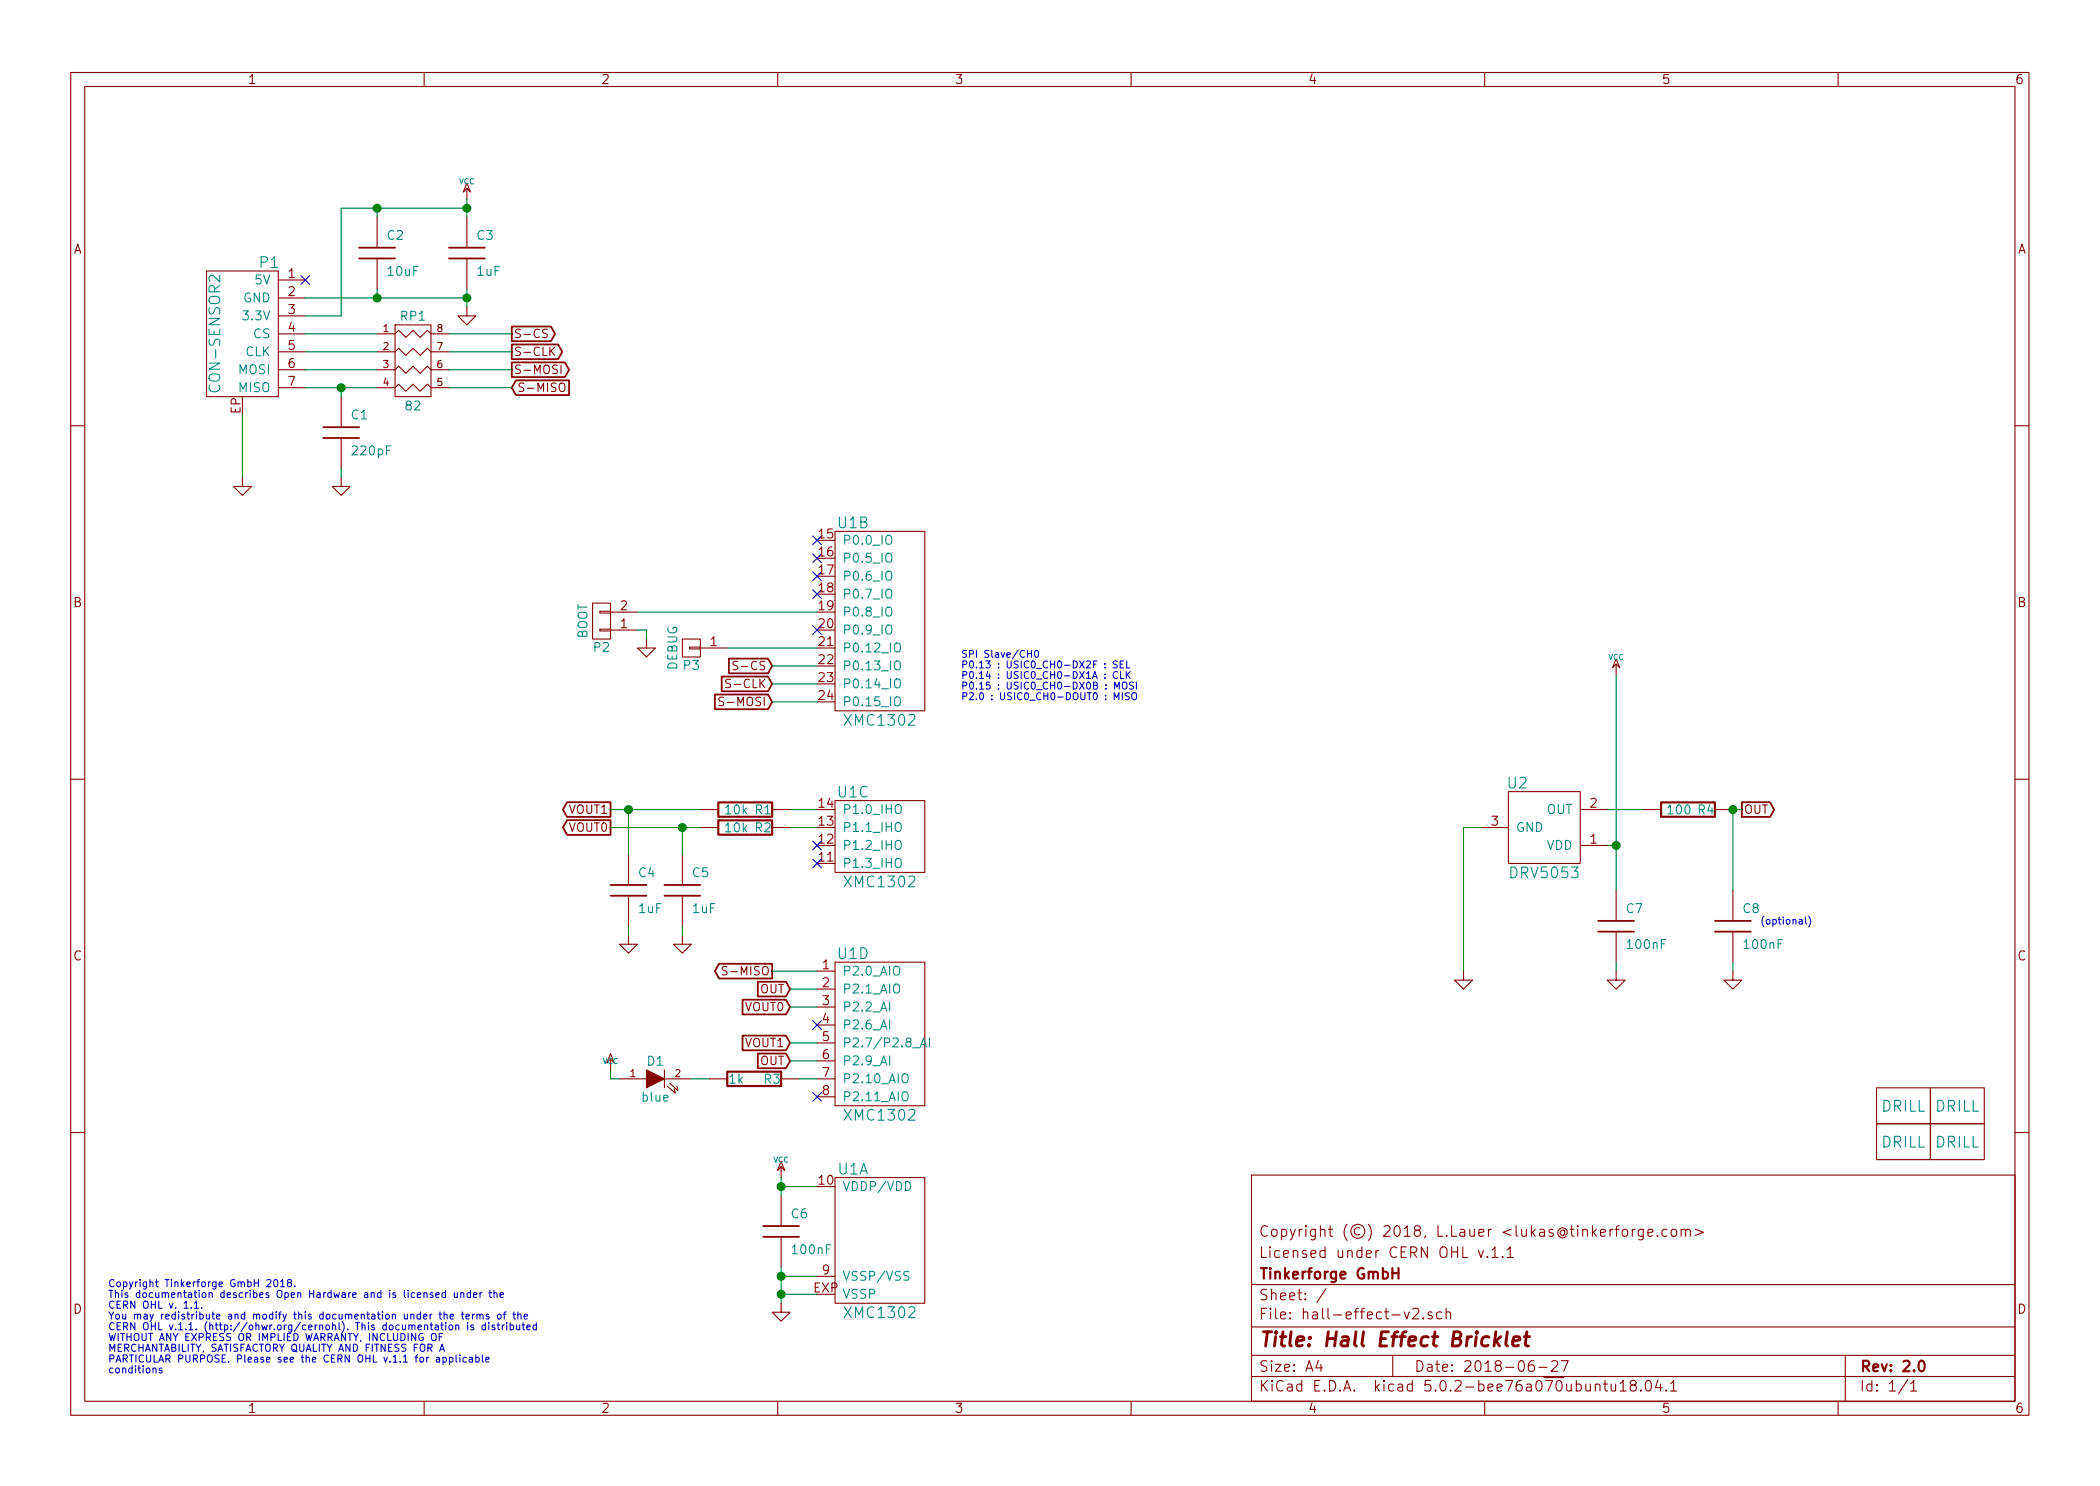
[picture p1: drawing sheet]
EESchema Schematic File Version 4
LIBS:hall-effect-v2-cache
EELAYER 26 0
EELAYER END
$Descr A4 11693 8268
encoding utf-8
Sheet 1 1
Title "Hall Effect Bricklet"
Date "2018-06-27"
Rev "2.0"
Comp "Tinkerforge GmbH"
Comment1 "Licensed under CERN OHL v.1.1"
Comment2 "Copyright (©) 2018, L.Lauer <lukas@tinkerforge.com>"
Comment3 ""
Comment4 ""
$EndDescr
Text Notes 600  7650 0    40   ~ 0
Copyright Tinkerforge GmbH 2018.\nThis documentation describes Open Hardware and is licensed under the\nCERN OHL v. 1.1.\nYou may redistribute and modify this documentation under the terms of the\nCERN OHL v.1.1. (http://ohwr.org/cernohl). This documentation is distributed\nWITHOUT ANY EXPRESS OR IMPLIED WARRANTY, INCLUDING OF\nMERCHANTABILITY, SATISFACTORY QUALITY AND FITNESS FOR A\nPARTICULAR PURPOSE. Please see the CERN OHL v.1.1 for applicable\nconditions\n
$Comp
L tinkerforge:DRILL U4
U 1 1
P 10600 6350
F 0 "U4" H 10650 6400 60  0001 C CNN
F 1 "DRILL" H 10600 6350 60  0000 C CNN
F 2 "kicad-libraries:DRILL_NP" H 10600 6350 60  0001 C CNN
F 3 "" H 10600 6350 60  0001 C CNN
	1    10600 6350
	1    0    0    -1  
$EndComp
$Comp
L tinkerforge:DRILL U3
U 1 1
P 10600 6150
F 0 "U3" H 10650 6200 60  0001 C CNN
F 1 "DRILL" H 10600 6150 60  0000 C CNN
F 2 "kicad-libraries:DRILL_NP" H 10600 6150 60  0001 C CNN
F 3 "" H 10600 6150 60  0001 C CNN
	1    10600 6150
	1    0    0    -1  
$EndComp
$Comp
L tinkerforge:DRILL U5
U 1 1
P 10900 6150
F 0 "U5" H 10950 6200 60  0001 C CNN
F 1 "DRILL" H 10900 6150 60  0000 C CNN
F 2 "kicad-libraries:DRILL_NP" H 10900 6150 60  0001 C CNN
F 3 "" H 10900 6150 60  0001 C CNN
	1    10900 6150
	1    0    0    -1  
$EndComp
$Comp
L tinkerforge:DRILL U6
U 1 1
P 10900 6350
F 0 "U6" H 10950 6400 60  0001 C CNN
F 1 "DRILL" H 10900 6350 60  0000 C CNN
F 2 "kicad-libraries:DRILL_NP" H 10900 6350 60  0001 C CNN
F 3 "" H 10900 6350 60  0001 C CNN
	1    10900 6350
	1    0    0    -1  
$EndComp
$Comp
L tinkerforge:VCC #PWR03
U 1 1
P 2600 1100
F 0 "#PWR03" H 2600 1200 30  0001 C CNN
F 1 "VCC" H 2600 1200 30  0000 C CNN
F 2 "" H 2600 1100 60  0001 C CNN
F 3 "" H 2600 1100 60  0001 C CNN
	1    2600 1100
	1    0    0    -1  
$EndComp
$Comp
L tinkerforge:GND #PWR02
U 1 1
P 1900 2650
F 0 "#PWR02" H 1900 2650 30  0001 C CNN
F 1 "GND" H 1900 2580 30  0001 C CNN
F 2 "" H 1900 2650 60  0001 C CNN
F 3 "" H 1900 2650 60  0001 C CNN
	1    1900 2650
	1    0    0    -1  
$EndComp
$Comp
L tinkerforge:GND #PWR04
U 1 1
P 2600 1700
F 0 "#PWR04" H 2600 1700 30  0001 C CNN
F 1 "GND" H 2600 1630 30  0001 C CNN
F 2 "" H 2600 1700 60  0001 C CNN
F 3 "" H 2600 1700 60  0001 C CNN
	1    2600 1700
	1    0    0    -1  
$EndComp
$Comp
L tinkerforge:CON-SENSOR2 P1
U 1 1
P 1350 1850
F 0 "P1" H 1200 2250 60  0000 C CNN
F 1 "CON-SENSOR2" V 1500 1850 60  0000 C CNN
F 2 "kicad-libraries:CON-SENSOR2" H 1450 1700 60  0001 C CNN
F 3 "" H 1450 1700 60  0000 C CNN
	1    1350 1850
	-1   0    0    -1  
$EndComp
$Comp
L tinkerforge:C C2
U 1 1
P 2100 1400
F 0 "C2" H 2150 1500 50  0000 L CNN
F 1 "10uF" H 2150 1300 50  0000 L CNN
F 2 "kicad-libraries:C0805" H 2100 1400 60  0001 C CNN
F 3 "" H 2100 1400 60  0000 C CNN
	1    2100 1400
	1    0    0    -1  
$EndComp
$Comp
L tinkerforge:C C3
U 1 1
P 2600 1400
F 0 "C3" H 2650 1500 50  0000 L CNN
F 1 "1uF" H 2650 1300 50  0000 L CNN
F 2 "kicad-libraries:C0603F" H 2600 1400 60  0001 C CNN
F 3 "" H 2600 1400 60  0000 C CNN
	1    2600 1400
	1    0    0    -1  
$EndComp
$Comp
L tinkerforge:R_PACK4 RP1
U 1 1
P 2300 2200
F 0 "RP1" H 2300 2650 50  0000 C CNN
F 1 "82" H 2300 2150 50  0000 C CNN
F 2 "kicad-libraries:4X0402" H 2300 2200 50  0001 C CNN
F 3 "" H 2300 2200 50  0000 C CNN
	1    2300 2200
	1    0    0    -1  
$EndComp
$Comp
L tinkerforge:C C1
U 1 1
P 1900 2400
F 0 "C1" H 1950 2500 50  0000 L CNN
F 1 "220pF" H 1950 2300 50  0000 L CNN
F 2 "kicad-libraries:C0402F" H 1900 2400 60  0001 C CNN
F 3 "" H 1900 2400 60  0000 C CNN
	1    1900 2400
	1    0    0    -1  
$EndComp
$Comp
L tinkerforge:GND #PWR01
U 1 1
P 1350 2650
F 0 "#PWR01" H 1350 2650 30  0001 C CNN
F 1 "GND" H 1350 2580 30  0001 C CNN
F 2 "" H 1350 2650 60  0001 C CNN
F 3 "" H 1350 2650 60  0001 C CNN
	1    1350 2650
	1    0    0    -1  
$EndComp
Text GLabel 2850 1850 2    47   Output ~ 0
S-CS
Text GLabel 2850 1950 2    47   Output ~ 0
S-CLK
Text GLabel 2850 2050 2    47   Output ~ 0
S-MOSI
Text GLabel 2850 2150 2    47   Input ~ 0
S-MISO
Wire Wire Line
	1350 2650 1350 2300
Wire Wire Line
	1900 2650 1900 2600
Wire Wire Line
	1700 2150 1900 2150
Wire Wire Line
	1700 2050 2100 2050
Wire Wire Line
	1700 1950 2100 1950
Wire Wire Line
	2100 1850 1700 1850
Wire Wire Line
	2500 1850 2850 1850
Wire Wire Line
	2850 1950 2500 1950
Wire Wire Line
	2500 2050 2850 2050
Wire Wire Line
	2850 2150 2500 2150
Wire Wire Line
	1900 2200 1900 2150
Connection ~ 1900 2150
Wire Wire Line
	1700 1750 1900 1750
Wire Wire Line
	1900 1750 1900 1150
Wire Wire Line
	1900 1150 2100 1150
Wire Wire Line
	2600 1100 2600 1150
Connection ~ 2600 1150
Wire Wire Line
	2100 1200 2100 1150
Connection ~ 2100 1150
Wire Wire Line
	1700 1650 2100 1650
Wire Wire Line
	2600 1600 2600 1650
Connection ~ 2600 1650
Wire Wire Line
	2100 1600 2100 1650
Connection ~ 2100 1650
NoConn ~ 1700 1550
$Comp
L tinkerforge:XMC1XXX24 U1
U 1 1
P 4900 6900
F 0 "U1" H 4750 7300 60  0000 C CNN
F 1 "XMC1302" H 4900 6500 60  0000 C CNN
F 2 "kicad-libraries:QFN24-4x4mm-0.5mm" H 5050 7650 60  0001 C CNN
F 3 "" H 5050 7650 60  0000 C CNN
	1    4900 6900
	1    0    0    -1  
$EndComp
$Comp
L tinkerforge:XMC1XXX24 U1
U 2 1
P 4900 3450
F 0 "U1" H 4750 4000 60  0000 C CNN
F 1 "XMC1302" H 4900 2900 60  0000 C CNN
F 2 "kicad-libraries:QFN24-4x4mm-0.5mm" H 5050 4200 60  0001 C CNN
F 3 "" H 5050 4200 60  0000 C CNN
	2    4900 3450
	1    0    0    -1  
$EndComp
$Comp
L tinkerforge:XMC1XXX24 U1
U 3 1
P 4900 4650
F 0 "U1" H 4750 4900 60  0000 C CNN
F 1 "XMC1302" H 4900 4400 60  0000 C CNN
F 2 "kicad-libraries:QFN24-4x4mm-0.5mm" H 5050 5400 60  0001 C CNN
F 3 "" H 5050 5400 60  0000 C CNN
	3    4900 4650
	1    0    0    -1  
$EndComp
$Comp
L tinkerforge:C C6
U 1 1
P 4350 6850
F 0 "C6" H 4400 6950 50  0000 L CNN
F 1 "100nF" H 4400 6750 50  0000 L CNN
F 2 "kicad-libraries:C0603F" H 4350 6850 60  0001 C CNN
F 3 "" H 4350 6850 60  0000 C CNN
	1    4350 6850
	1    0    0    -1  
$EndComp
$Comp
L tinkerforge:VCC #PWR09
U 1 1
P 4350 6550
F 0 "#PWR09" H 4350 6650 30  0001 C CNN
F 1 "VCC" H 4350 6650 30  0000 C CNN
F 2 "" H 4350 6550 60  0001 C CNN
F 3 "" H 4350 6550 60  0001 C CNN
	1    4350 6550
	1    0    0    -1  
$EndComp
$Comp
L tinkerforge:GND #PWR010
U 1 1
P 4350 7250
F 0 "#PWR010" H 4350 7250 30  0001 C CNN
F 1 "GND" H 4350 7180 30  0001 C CNN
F 2 "" H 4350 7250 60  0001 C CNN
F 3 "" H 4350 7250 60  0001 C CNN
	1    4350 7250
	1    0    0    -1  
$EndComp
Wire Wire Line
	4350 6650 4350 6600
Wire Wire Line
	4350 6600 4550 6600
Connection ~ 4350 6600
Wire Wire Line
	4350 7050 4350 7100
Wire Wire Line
	4550 7100 4350 7100
Connection ~ 4350 7100
Wire Wire Line
	4550 7200 4350 7200
Connection ~ 4350 7200
NoConn ~ 4550 4800
$Comp
L tinkerforge:CONN_01X01 P3
U 1 1
P 3850 3600
F 0 "P3" H 3850 3700 50  0000 C CNN
F 1 "DEBUG" V 3950 3600 50  0000 C CNN
F 2 "kicad-libraries:DEBUG_PAD" H 3850 3600 50  0001 C CNN
F 3 "" H 3850 3600 50  0000 C CNN
	1    3850 3600
	-1   0    0    1   
$EndComp
Text GLabel 4300 3700 0    47   Input ~ 0
S-CS
Text GLabel 4300 3800 0    47   Input ~ 0
S-CLK
Text GLabel 4300 3900 0    47   Input ~ 0
S-MOSI
Text GLabel 4300 5400 0    47   Output ~ 0
S-MISO
Text Notes 5350 3900 0    39   ~ 0
SPI Slave/CH0\nP0.13 : USIC0_CH0-DX2F : SEL\nP0.14 : USIC0_CH0-DX1A : CLK\nP0.15 : USIC0_CH0-DX0B : MOSI\nP2.0 : USIC0_CH0-DOUT0 : MISO
Wire Wire Line
	4300 3700 4550 3700
Wire Wire Line
	4550 3800 4300 3800
Wire Wire Line
	4300 3900 4550 3900
NoConn ~ 4550 3500
NoConn ~ 4550 3100
$Comp
L tinkerforge:CONN_01X02 P2
U 1 1
P 3350 3450
F 0 "P2" H 3350 3600 50  0000 C CNN
F 1 "BOOT" V 3450 3450 50  0000 C CNN
F 2 "kicad-libraries:SolderJumper" H 3350 3450 50  0001 C CNN
F 3 "" H 3350 3450 50  0000 C CNN
	1    3350 3450
	-1   0    0    1   
$EndComp
$Comp
L tinkerforge:R R3
U 1 1
P 4200 6000
F 0 "R3" V 4200 6100 50  0000 C CNN
F 1 "1k" V 4200 5900 50  0000 C CNN
F 2 "kicad-libraries:R0603F" H 4200 6000 60  0001 C CNN
F 3 "" H 4200 6000 60  0000 C CNN
	1    4200 6000
	0    1    1    0   
$EndComp
$Comp
L tinkerforge:LED D1
U 1 1
P 3650 6000
F 0 "D1" H 3650 6100 50  0000 C CNN
F 1 "blue" H 3650 5900 50  0000 C CNN
F 2 "kicad-libraries:D0603F" H 3650 6000 50  0001 C CNN
F 3 "" H 3650 6000 50  0000 C CNN
	1    3650 6000
	1    0    0    -1  
$EndComp
$Comp
L tinkerforge:VCC #PWR06
U 1 1
P 3400 5950
F 0 "#PWR06" H 3400 6050 30  0001 C CNN
F 1 "VCC" H 3400 6000 30  0000 C CNN
F 2 "" H 3400 5950 60  0001 C CNN
F 3 "" H 3400 5950 60  0001 C CNN
	1    3400 5950
	1    0    0    -1  
$EndComp
Wire Wire Line
	4300 5400 4550 5400
$Comp
L tinkerforge:VCC #PWR012
U 1 1
P 9000 3750
F 0 "#PWR012" H 9000 3850 30  0001 C CNN
F 1 "VCC" H 9000 3850 30  0000 C CNN
F 2 "" H 9000 3750 60  0001 C CNN
F 3 "" H 9000 3750 60  0001 C CNN
	1    9000 3750
	1    0    0    -1  
$EndComp
NoConn ~ 4550 3300
$Comp
L tinkerforge:XMC1XXX24 U1
U 4 1
P 4900 5750
F 0 "U1" H 4750 6200 60  0000 C CNN
F 1 "XMC1302" H 4900 5300 60  0000 C CNN
F 2 "kicad-libraries:QFN24-4x4mm-0.5mm" H 5050 6500 60  0001 C CNN
F 3 "" H 5050 6500 60  0000 C CNN
	4    4900 5750
	1    0    0    -1  
$EndComp
NoConn ~ 4550 6100
NoConn ~ 4550 3200
$Comp
L tinkerforge:GND #PWR05
U 1 1
P 3600 3550
F 0 "#PWR05" H 3600 3550 30  0001 C CNN
F 1 "GND" H 3600 3480 30  0001 C CNN
F 2 "" H 3600 3550 60  0001 C CNN
F 3 "" H 3600 3550 60  0001 C CNN
	1    3600 3550
	1    0    0    -1  
$EndComp
Wire Wire Line
	3550 3500 3600 3500
Wire Wire Line
	3600 3500 3600 3550
$Comp
L tinkerforge:DRV023 U2
U 1 1
P 8600 4600
F 0 "U2" H 8450 4850 60  0000 C CNN
F 1 "DRV5053" H 8600 4350 60  0000 C CNN
F 2 "kicad-libraries:SOT23-3" H 9400 4350 60  0001 C CNN
F 3 "" H 9400 4350 60  0000 C CNN
	1    8600 4600
	1    0    0    -1  
$EndComp
Text GLabel 9700 4500 2    47   Output ~ 0
OUT
$Comp
L tinkerforge:GND #PWR013
U 1 1
P 9000 5400
F 0 "#PWR013" H 9000 5400 30  0001 C CNN
F 1 "GND" H 9000 5330 30  0001 C CNN
F 2 "" H 9000 5400 60  0001 C CNN
F 3 "" H 9000 5400 60  0001 C CNN
	1    9000 5400
	1    0    0    -1  
$EndComp
$Comp
L tinkerforge:C C7
U 1 1
P 9000 5150
F 0 "C7" H 9050 5250 50  0000 L CNN
F 1 "100nF" H 9050 5050 50  0000 L CNN
F 2 "kicad-libraries:C0603F" H 9000 5150 60  0001 C CNN
F 3 "" H 9000 5150 60  0000 C CNN
	1    9000 5150
	1    0    0    -1  
$EndComp
$Comp
L tinkerforge:GND #PWR011
U 1 1
P 8150 5400
F 0 "#PWR011" H 8150 5400 30  0001 C CNN
F 1 "GND" H 8150 5330 30  0001 C CNN
F 2 "" H 8150 5400 60  0001 C CNN
F 3 "" H 8150 5400 60  0001 C CNN
	1    8150 5400
	1    0    0    -1  
$EndComp
Wire Wire Line
	8250 4600 8150 4600
Wire Wire Line
	8150 4600 8150 5400
Wire Wire Line
	9000 4700 8950 4700
Wire Wire Line
	9000 5350 9000 5400
Connection ~ 9000 4700
Wire Wire Line
	9000 3750 9000 4700
NoConn ~ 4550 4700
Wire Wire Line
	4550 6000 4450 6000
Wire Wire Line
	3950 6000 3850 6000
Wire Wire Line
	3450 6000 3400 6000
Wire Wire Line
	3400 6000 3400 5950
Wire Wire Line
	4550 3600 4050 3600
Wire Wire Line
	1900 2150 2100 2150
Wire Wire Line
	2600 1150 2600 1200
Wire Wire Line
	2100 1150 2600 1150
Wire Wire Line
	2600 1650 2600 1700
Wire Wire Line
	2100 1650 2600 1650
Wire Wire Line
	4350 6600 4350 6550
Wire Wire Line
	4350 7100 4350 7200
Wire Wire Line
	4350 7200 4350 7250
Wire Wire Line
	9000 4700 9000 4950
$Comp
L tinkerforge:R R1
U 1 1
P 4150 4500
F 0 "R1" V 4150 4600 50  0000 C CNN
F 1 "10k" V 4150 4450 50  0000 C CNN
F 2 "kicad-libraries:R0603F" H 4150 4500 60  0001 C CNN
F 3 "" H 4150 4500 60  0000 C CNN
	1    4150 4500
	0    1    1    0   
$EndComp
$Comp
L tinkerforge:C C4
U 1 1
P 3500 4950
F 0 "C4" H 3550 5050 50  0000 L CNN
F 1 "1uF" H 3550 4850 50  0000 L CNN
F 2 "kicad-libraries:C0603F" H 3500 4950 60  0001 C CNN
F 3 "" H 3500 4950 60  0000 C CNN
	1    3500 4950
	1    0    0    -1  
$EndComp
Text GLabel 4400 5900 0    47   Input ~ 0
OUT
$Comp
L tinkerforge:R R2
U 1 1
P 4150 4600
F 0 "R2" V 4150 4700 50  0000 C CNN
F 1 "10k" V 4150 4550 50  0000 C CNN
F 2 "kicad-libraries:R0603F" H 4150 4600 60  0001 C CNN
F 3 "" H 4150 4600 60  0000 C CNN
	1    4150 4600
	0    1    1    0   
$EndComp
$Comp
L tinkerforge:C C5
U 1 1
P 3800 4950
F 0 "C5" H 3850 5050 50  0000 L CNN
F 1 "1uF" H 3850 4850 50  0000 L CNN
F 2 "kicad-libraries:C0603F" H 3800 4950 60  0001 C CNN
F 3 "" H 3800 4950 60  0000 C CNN
	1    3800 4950
	1    0    0    -1  
$EndComp
$Comp
L tinkerforge:GND #PWR07
U 1 1
P 3500 5200
F 0 "#PWR07" H 3500 5200 30  0001 C CNN
F 1 "GND" H 3500 5130 30  0001 C CNN
F 2 "" H 3500 5200 60  0001 C CNN
F 3 "" H 3500 5200 60  0001 C CNN
	1    3500 5200
	1    0    0    -1  
$EndComp
$Comp
L tinkerforge:GND #PWR08
U 1 1
P 3800 5200
F 0 "#PWR08" H 3800 5200 30  0001 C CNN
F 1 "GND" H 3800 5130 30  0001 C CNN
F 2 "" H 3800 5200 60  0001 C CNN
F 3 "" H 3800 5200 60  0001 C CNN
	1    3800 5200
	1    0    0    -1  
$EndComp
Wire Wire Line
	3800 5200 3800 5150
Wire Wire Line
	3500 5200 3500 5150
Wire Wire Line
	3900 4600 3800 4600
Wire Wire Line
	3800 4600 3800 4750
Wire Wire Line
	4400 4600 4550 4600
Wire Wire Line
	4550 4500 4400 4500
Wire Wire Line
	3900 4500 3500 4500
Wire Wire Line
	3500 4500 3500 4750
Text GLabel 3400 4600 0    47   Output ~ 0
VOUT0
Text GLabel 3400 4500 0    47   Output ~ 0
VOUT1
Wire Wire Line
	3800 4600 3400 4600
Connection ~ 3800 4600
Wire Wire Line
	3500 4500 3400 4500
Connection ~ 3500 4500
Text GLabel 4400 5800 0    47   Input ~ 0
VOUT1
Text GLabel 4400 5600 0    47   Input ~ 0
VOUT0
Text GLabel 4400 5500 0    47   Input ~ 0
OUT
NoConn ~ 4550 5700
Wire Wire Line
	4550 5900 4400 5900
Wire Wire Line
	4400 5800 4550 5800
Wire Wire Line
	4550 5600 4400 5600
Wire Wire Line
	4400 5500 4550 5500
Text Notes 9800 5150 0    39   ~ 0
(optional)
Wire Wire Line
	9150 4500 8950 4500
$Comp
L tinkerforge:C C8
U 1 1
P 9650 5150
F 0 "C8" H 9700 5250 50  0000 L CNN
F 1 "100nF" H 9700 5050 50  0000 L CNN
F 2 "kicad-libraries:C0603F" H 9650 5150 60  0001 C CNN
F 3 "" H 9650 5150 60  0000 C CNN
	1    9650 5150
	1    0    0    -1  
$EndComp
$Comp
L tinkerforge:GND #PWR014
U 1 1
P 9650 5400
F 0 "#PWR014" H 9650 5400 30  0001 C CNN
F 1 "GND" H 9650 5330 30  0001 C CNN
F 2 "" H 9650 5400 60  0001 C CNN
F 3 "" H 9650 5400 60  0001 C CNN
	1    9650 5400
	1    0    0    -1  
$EndComp
$Comp
L tinkerforge:R R4
U 1 1
P 9400 4500
F 0 "R4" V 9400 4600 50  0000 C CNN
F 1 "100" V 9400 4450 50  0000 C CNN
F 2 "kicad-libraries:R0603F" H 9400 4500 60  0001 C CNN
F 3 "" H 9400 4500 60  0000 C CNN
	1    9400 4500
	0    1    1    0   
$EndComp
Wire Wire Line
	9700 4500 9650 4500
Wire Wire Line
	9650 4950 9650 4500
Connection ~ 9650 4500
Wire Wire Line
	9650 5400 9650 5350
NoConn ~ 4550 3000
Wire Wire Line
	4550 3400 3550 3400
$EndSCHEMATC
